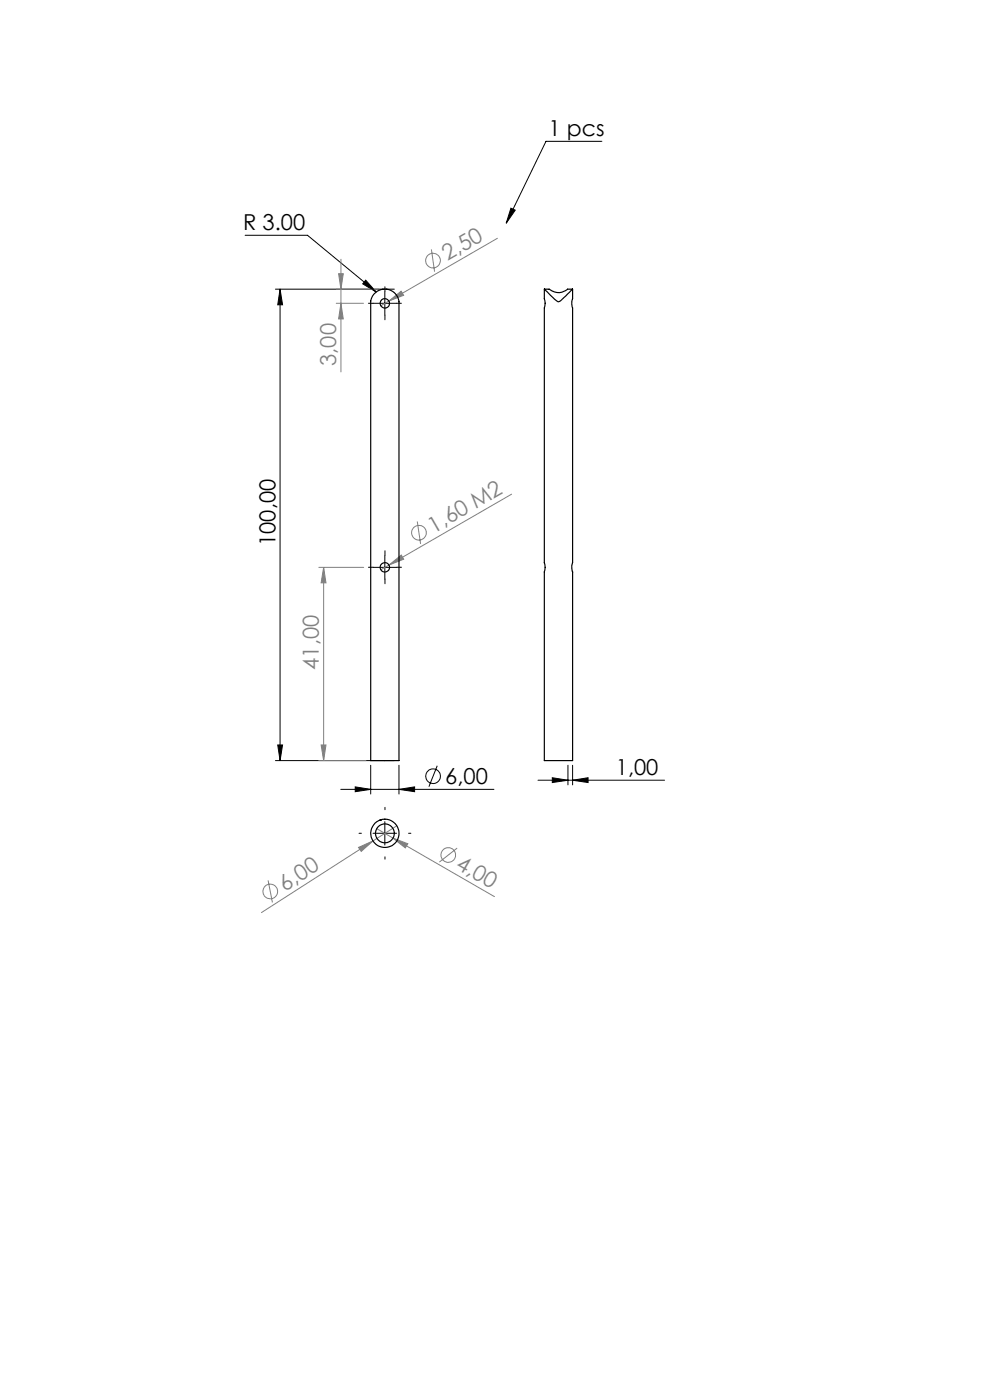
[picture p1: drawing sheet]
<svg xmlns="http://www.w3.org/2000/svg" width="210mm" height="297mm" viewBox="0 0 210 297" stroke-linecap="round" stroke-linejoin="round" font-family="sans-serif">
<g fill="none" stroke="#808080" stroke-width=".21">
<path d="M71.8 58.1h1l-.5 3.2zM72.3 55v23.9M91.5 52.9l.7 4.7M105.5 50.5l-23 13.3M71.3 64.3h5.8M71.3 61.3h8.9M72.3 64.3l.5 3.4h-1zM82.5 63.8l2.6-2 .5 .8zM82.5 63.8l-1.7 1.1M82.5 119.9l2.6-2.1 .5 .8zM82.5 119.9l-1.7 1M88.5 110.6l.7 4.8"/>
<path d="M108.5 104.8l-26 15.1M67.6 120.4h9.6M68.7 120.4l.4 3.2h-1zM68.7 120.4v41M68.1 158h1l-.4 3.4zM67.6 161.4h10M76.1 179.8l3-1.4-2.5 2.2zM79.1 178.4l-23.6 15.2M79.9 175.8l3.5 2M83.4 177.8l3.1 1.2-.5 .9zM83.4 177.8l21.5 12.4M84.2 175.2l-5.1 3.2"/>
<path d="M97 179.9l-3.8 3M56.9 186.8l.9 4.6"/>
<circle cx="91.9" cy="55.3" r="1.56"/>
<circle cx="88.9" cy="113" r="1.55"/>
<circle cx="57.3" cy="189.1" r="1.55"/>
<circle cx="95.1" cy="181.4" r="1.55"/>
</g>
<g fill="none" stroke="#000" stroke-width=".21">
<path d="M127.7 30h-11.9l-8.4 17.3M52 49.9h13.2l14.6 12M77.6 59.4l2.2 2.5-2.9-1.7zM108.4 44.2l.9 .4-1.9 2.7zM58.4 61.3h25.2M59.4 61.3l.5 3.4h-1zM59.4 61.3v100.1M79.1 64.3h5M81.6 61.9v4.9M81.6 117.9v5M79.1 120.4h5M58.9 158h1l-.5 3.4z"/>
<path d="M58.4 161.4h25.2M72.3 167.5h32.5M75.4 166.9l3.2 .6-3.2 .5zM78.6 162.3v6.1M79.1 176.8h5M81.6 174.3v5M84.6 167.5l3.3-.6v1.1zM84.6 162.3v6.1M92.7 162.5l-1.7 4.4M114.1 165.5h26.9M117.2 165l3.3 .5-3.3 .5zM120.5 162.3v4.2"/>
<path d="M121.5 165.5l3.2-.5v1zM121.5 162.3v4.2"/>
<circle cx="91.9" cy="164.7" r="1.55"/>
</g>
<path d="M79.1 64.3h-1M81.6 61.8v-1M81.6 66.8v1M84.1 64.3h1M81.7 117.8v-1M79.2 120.3h-1M81.7 122.8v1M84.2 120.3h1M76.7 176.8h-.5M81.7 171.8v-.5M86.7 176.8h.5M81.7 181.8v.5" fill="none" stroke="#000" stroke-width=".21" stroke-dasharray="15.2 1.3 1.3 1.3"/>
<g fill="#000">
<path d="M77.6 59.4l2.2 2.5-2.9-1.7zM108.4 44.2l.9 .4-1.9 2.7z"/>
<path d="M58.9 158h1l-.5 3.4zM59.4 61.3l.5 3.4h-1z"/>
<path d="M75.4 166.9l3.2 .6-3.2 .5zM84.6 167.5l3.3-.6v1.1z"/>
<path d="M121.5 165.5l3.2-.5v1zM117.2 165l3.3 .5-3.3 .5z"/>
</g>
<g fill="#808080">
<path d="M82.5 119.9l2.6-2.1 .5 .8z"/>
<path d="M82.5 63.8l2.6-2 .5 .8z"/>
<path d="M76.1 179.8l3-1.4-2.5 2.2z"/>
<path d="M83.4 177.8l3.1 1.2-.5 .9z"/>
<path d="M72.3 64.3l.5 3.4h-1zM71.8 58.1h1l-.5 3.2zM68.1 158h1l-.4 3.4zM68.7 120.4l.4 3.2h-1z"/>
</g>
<g fill="none" stroke="#000" stroke-width=".25">
<path d="M79.3 62.4a3 3 0 0 1 3.2-.9 3 3 0 0 1 2.1 2.5v97.4h-6v-97.6zM115.5 61.3l.5 .5a5.8 5.8 0 0 0 2.6 2.2l.4-.3 2.4-2.4M115.5 61.3a3.1 3.1 0 0 1 2.2 .6 2.89 2.89 0 0 0 2.7-.6h1M115.5 61.3v2.1a2.76 2.76 0 0 1 0 1.9v54.1a2.85 2.85 0 0 1 0 2v40h6v-40M121.4 61.3h.1M121.5 61.3v2.1a2.74 2.74 0 0 0 0 1.9v54a2.81 2.81 0 0 0 0 2.1l-.1-.2M80.6 174h.1"/>
<circle cx="81.6" cy="64.3" r=".99"/>
<circle cx="81.6" cy="120.4" r="1.01"/>
<circle cx="81.6" cy="176.8" r="2.01"/>
<circle cx="81.6" cy="176.8" r="3"/>
</g>
<g font-size="4.7">
<text x="116.3" y="28.9">1 pcs</text>
<text x="51.6" y="48.9">R 3.00</text>
<text x="58.4" y="115.8" transform="rotate(-90 58.4 115.8)">100,00</text>
<text x="94.5" y="166.4">6,00</text>
<text x="130.6" y="164.5">1,00</text>
</g>
<g font-size="4.7" fill="#808080">
<text x="94.9" y="55.5" transform="rotate(-30 94.9 55.5)">2,50</text>
<text x="71.3" y="77.6" transform="rotate(-90 71.3 77.6)">3,00</text>
<text x="92" y="113.2" transform="rotate(-30 92 113.2)">1,60 M2</text>
<text x="67.6" y="142.1" transform="rotate(-90 67.6 142.1)">41,00</text>
<text x="96.5" y="184.1" transform="rotate(30 96.5 184.1)">4,00</text>
<text x="60.4" y="189.1" transform="rotate(-33 60.4 189.1)">6,00</text>
</g>
</svg>
